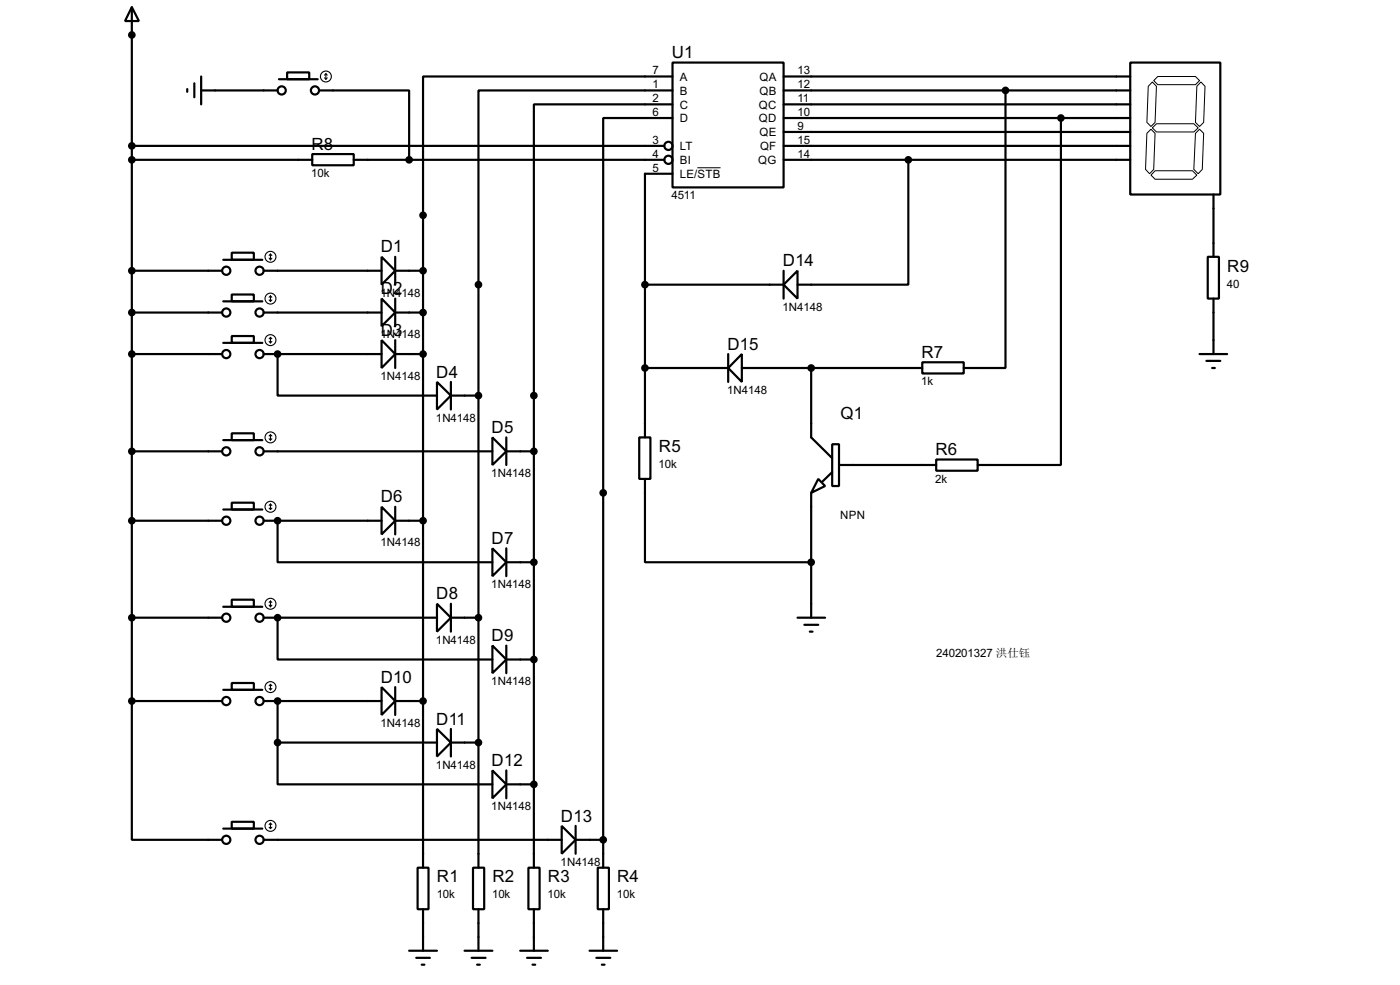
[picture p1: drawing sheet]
<svg xmlns="http://www.w3.org/2000/svg" width="256mm" height="180mm" viewBox="0 0 256 180" stroke-linecap="round" stroke-linejoin="round" font-family="sans-serif">
<g fill="none" stroke="#000" stroke-width=".4">
<path d="M24.2 1.3l1.3 2.6h-2.6zM24.2 1.3v127M34.3 16.3v.5M35.6 15.3v2.5M36.9 16.6h14M36.9 14v5.1M51.1 14.5h7.1M52.6 13.3h4.1v1.2h-4.1zM58.5 16.6h16.5v12.7M123.2 11.5h20.4v22.8h-20.4zM123.2 14h-45.7v144.8M123.2 16.6h-35.5v142.2"/>
<path d="M123.2 19.1h-25.4v139.7M143.6 14h63.5M143.6 19.1h63.5M143.6 16.6h63.5M184.2 16.6v50.8h-7.6M207.1 11.5h16.5v24.1h-16.5zM24.2 26.7h97.5M24.2 29.3h33M57.2 28.2h7.6v2.1h-7.6zM64.8 29.3h56.9M123.2 21.6h-12.7v137.2M123.2 31.8h-5v48.3"/>
<path d="M143.6 24.2h63.5M143.6 26.7h63.5M143.6 29.3h63.5M143.6 21.6h63.5M166.4 29.3v22.8h-20.3M194.4 21.6v63.5h-15.3M222.3 35.6v11.4M24.2 57.2h16.5M24.2 49.6h16.5M40.9 47.6h7.2M40.9 55.2h7.2M42.5 46.3h4v1.3h-4z"/>
<path d="M42.5 53.9h4v1.3h-4zM48.3 57.2h21.6M48.3 49.6h21.6M69.9 47l2.5 2.6-2.5 2.5zM69.9 54.7l2.5 2.5-2.5 2.5zM72.4 57.2h5.1M72.4 49.6h5.1M72.4 47v5.1M72.4 54.7v5M118.2 52.1h25.4M143.6 49.6v5.1M146.1 49.6v5.1l-2.5-2.6z"/>
<path d="M221.3 47h2v7.7h-2zM222.3 54.7v10.1M24.2 64.8h16.5M40.9 62.8h7.2M42.5 61.5h4v1.3h-4zM42.5 79.3h4v1.3h-4zM48.3 64.8h21.6M50.9 64.8v7.6h29.2M69.9 62.3l2.5 2.5-2.5 2.6zM72.4 64.8h5.1M72.4 62.3v5.1M80.1 69.9l2.5 2.5-2.5 2.6z"/>
<path d="M82.6 72.4h5.1M82.6 69.9v5.1M118.2 67.4h15.2M133.4 64.8v5.1M135.9 64.8v5.1l-2.5-2.5zM135.9 67.4h33.1M148.6 67.4v12.7l3.9 3.8M169 66.3h7.6v2.1h-7.6zM219.8 64.8h5M221 66.1h2.6M222.1 67.4h.5M24.2 82.6h16.5"/>
<path d="M24.2 95.3h16.5M40.9 80.6h7.2M40.9 93.3h7.2M42.5 92h4v1.3h-4zM48.3 82.6h41.9M48.3 95.3h21.6M50.9 95.3v7.6h39.3M69.9 92.8l2.5 2.5-2.5 2.5zM72.4 95.3h5.1M72.4 92.8v5M90.2 80.1l2.6 2.5-2.6 2.5zM92.8 82.6h5"/>
<path d="M92.8 80.1v5M117.1 80.1h2.1v7.6h-2.1zM118.2 87.7v15.2h30.4M148.6 90.2v22.9M149.9 87.7l1.3 1.3-2.6 1.2zM152.5 81.3h1.2v7.7h-1.2zM152.5 86.4l-1.8 1.8M153.7 85.1h17.8M171.5 84.1h7.6v2.1h-7.6zM24.2 113.1h16.5M40.9 111.1h7.2M42.5 109.8h4v1.3h-4z"/>
<path d="M48.3 113.1h31.8M50.9 113.1v7.6h39.3M80.1 110.5l2.5 2.6-2.5 2.5zM82.6 113.1h5.1M82.6 110.5v5.1M90.2 100.4l2.6 2.5-2.6 2.6zM90.2 118.2l2.6 2.5-2.6 2.5zM92.8 102.9h5M92.8 100.4v5.1M92.8 118.2v5M146.1 113.1h5.1M147.4 114.4h2.5"/>
<path d="M148.4 115.6h.5M24.2 128.3v25.4h16.5M24.2 128.3h16.5M40.9 126.3h7.2M42.5 125h4v1.3h-4zM48.3 128.3h21.6M50.9 135.9v7.7h39.3M50.9 128.3v7.6M50.9 135.9h29.2M69.9 125.8l2.5 2.5-2.5 2.6zM72.4 128.3h5.1M72.4 125.8v5.1"/>
<path d="M80.1 133.4l2.5 2.5-2.5 2.6zM82.6 135.9h5.1M82.6 133.4v5.1M92.8 120.7h5M40.9 151.7h7.2M42.5 150.4h4v1.3h-4zM48.3 153.7h54.6M76.5 158.8h2v7.6h-2zM86.7 158.8h2v7.6h-2zM90.2 141l2.6 2.6-2.6 2.5zM92.8 143.6h5M92.8 141v5.1"/>
<path d="M96.8 158.8h2.1v7.6h-2.1zM102.9 151.2l2.6 2.5-2.6 2.6zM105.5 153.7h5M105.5 151.2v5.1M109.5 158.8h2.1v7.6h-2.1zM75 174h5.1M76.3 175.3h2.5M77.3 176.6h.5M77.5 166.4v7.6M85.1 174h5.1M86.4 175.3h2.6M87.4 176.6h.5"/>
<path d="M87.7 166.4v7.6M95.3 174h5.1M96.6 175.3h2.5M97.6 176.6h.5M97.8 166.4v7.6M108 174h5.1M109.3 175.3h2.5M110.3 176.6h.5M110.5 166.4v7.6"/>
<circle cx="51.6" cy="16.6" r=".75"/>
<circle cx="57.7" cy="16.6" r=".75"/>
<circle cx="122.4" cy="29.3" r=".75"/>
<circle cx="122.4" cy="26.7" r=".75"/>
<circle cx="41.4" cy="57.2" r=".75"/>
<circle cx="41.4" cy="49.6" r=".75"/>
<circle cx="47.5" cy="57.2" r=".75"/>
<circle cx="47.5" cy="49.6" r=".75"/>
<circle cx="41.4" cy="64.8" r=".75"/>
<circle cx="47.5" cy="64.8" r=".75"/>
<circle cx="41.4" cy="82.6" r=".75"/>
<circle cx="41.4" cy="95.3" r=".75"/>
<circle cx="47.5" cy="95.3" r=".75"/>
<circle cx="47.5" cy="82.6" r=".75"/>
<circle cx="41.4" cy="113.1" r=".75"/>
<circle cx="47.5" cy="113.1" r=".75"/>
<circle cx="41.4" cy="128.3" r=".75"/>
<circle cx="47.5" cy="128.3" r=".75"/>
<circle cx="41.4" cy="153.7" r=".75"/>
<circle cx="47.5" cy="153.7" r=".75"/>
</g>
<g fill="#000">
<circle cx="24.2" cy="6.4" r=".2"/>
<circle cx="50.9" cy="64.8" r=".2"/>
<circle cx="50.9" cy="95.3" r=".2"/>
<circle cx="50.9" cy="113.1" r=".2"/>
<circle cx="50.9" cy="128.3" r=".2"/>
</g>
<path d="M211.1 15l.8 .8-.3 6.6-.7 .8-.8-.8 .3-6.6zM211.4 14.8l.7-.8h6.9l.8 .8-.8 .7h-6.9zM220 15l.8 .8-.3 6.6-.7 .8-.8-.8 .3-6.6zM127.8 30.7h4.2M210.1 24.4l.8-.7 .7 .7-.2 6.6-.8 .8-.7-.8zM211.1 23.4l.8-.7h6.8l.8 .7-.8 .8h-6.8zM211.6 31.3h6.9l.8 .8-.8 .7h-6.9l-.7-.7zM219 24.4l.8-.7 .7 .7-.2 6.6-.8 .8-.8-.8z" fill="none" stroke="#000" stroke-width=".18"/>
<g fill="none" stroke="#000" stroke-width=".2">
<path d="M59.5 14.3l.2 .2M59.7 13.5v1M59.7 13.5l-.2 .3M59.7 13.5l.3 .3M60 14.3l-.3 .2M49.3 47.3l.3 .3M49.3 54.9l.3 .3M49.6 46.5v1.1M49.6 54.2v1M49.6 46.5l-.3 .3M49.6 46.5l.2 .3M49.6 54.2l-.3 .2"/>
<path d="M49.6 54.2l.2 .2M49.8 47.3l-.2 .3M49.8 54.9l-.2 .3M49.3 62.5l.3 .3M49.6 61.8v1M49.6 79.6v1M49.6 61.8l-.3 .2M49.6 61.8l.2 .2M49.6 79.6l-.3 .2M49.6 79.6l.2 .2M49.8 62.5l-.2 .3M49.3 80.3l.3 .3"/>
<path d="M49.3 93l.3 .3M49.6 92.3v1M49.6 92.3l-.3 .2M49.6 92.3l.2 .2M49.8 80.3l-.2 .3M49.8 93l-.2 .3M49.3 110.8l.3 .3M49.6 110v1.1M49.6 110l-.3 .3M49.6 110l.2 .3M49.8 110.8l-.2 .3M49.3 126l.3 .3"/>
<path d="M49.6 125.3v1M49.6 125.3l-.3 .2M49.6 125.3l.2 .2M49.8 126l-.2 .3M49.3 151.4l.3 .3M49.6 150.7v1M49.6 150.7l-.3 .2M49.6 150.7l.2 .2M49.8 151.4l-.2 .3"/>
<circle cx="59.7" cy="14" r="1"/>
<circle cx="49.5" cy="47" r="1"/>
<circle cx="49.5" cy="54.7" r="1"/>
<circle cx="49.5" cy="62.3" r="1"/>
<circle cx="49.5" cy="92.8" r="1"/>
<circle cx="49.5" cy="80.1" r="1"/>
<circle cx="49.5" cy="110.5" r="1"/>
<circle cx="49.5" cy="125.8" r="1"/>
<circle cx="49.5" cy="151.2" r="1"/>
</g>
<g fill="#000" stroke="#000" stroke-width=".4">
<circle cx="24.1" cy="6.4" r=".5"/>
<circle cx="184.2" cy="16.6" r=".5"/>
<circle cx="24.1" cy="29.3" r=".5"/>
<circle cx="24.1" cy="26.7" r=".5"/>
<circle cx="74.9" cy="29.3" r=".5"/>
<circle cx="77.5" cy="39.4" r=".5"/>
<circle cx="166.4" cy="29.3" r=".5"/>
<circle cx="194.3" cy="21.6" r=".5"/>
<circle cx="24.1" cy="49.6" r=".5"/>
<circle cx="24.1" cy="57.2" r=".5"/>
<circle cx="77.5" cy="49.6" r=".5"/>
<circle cx="77.5" cy="57.2" r=".5"/>
<circle cx="87.6" cy="52.1" r=".5"/>
<circle cx="118.1" cy="52.1" r=".5"/>
<circle cx="24.1" cy="64.8" r=".5"/>
<circle cx="50.8" cy="64.8" r=".5"/>
<circle cx="77.5" cy="64.8" r=".5"/>
<circle cx="87.6" cy="72.4" r=".5"/>
<circle cx="97.8" cy="72.4" r=".5"/>
<circle cx="118.1" cy="67.4" r=".5"/>
<circle cx="148.6" cy="67.4" r=".5"/>
<circle cx="24.1" cy="95.3" r=".5"/>
<circle cx="24.1" cy="82.6" r=".5"/>
<circle cx="50.8" cy="95.3" r=".5"/>
<circle cx="77.5" cy="95.3" r=".5"/>
<circle cx="97.8" cy="82.6" r=".5"/>
<circle cx="110.5" cy="90.2" r=".5"/>
<circle cx="24.1" cy="113.1" r=".5"/>
<circle cx="50.8" cy="113.1" r=".5"/>
<circle cx="87.6" cy="113.1" r=".5"/>
<circle cx="97.8" cy="102.9" r=".5"/>
<circle cx="148.6" cy="102.9" r=".5"/>
<circle cx="24.1" cy="128.3" r=".5"/>
<circle cx="50.8" cy="128.3" r=".5"/>
<circle cx="50.8" cy="135.9" r=".5"/>
<circle cx="77.5" cy="128.3" r=".5"/>
<circle cx="87.6" cy="135.9" r=".5"/>
<circle cx="97.8" cy="120.7" r=".5"/>
<circle cx="97.8" cy="143.6" r=".5"/>
<circle cx="110.5" cy="153.7" r=".5"/>
</g>
<g font-size="3.5">
<text x="123.1" y="10.6">U1</text>
<text x="57.1" y="27.4">R8</text>
<text x="69.8" y="46.2">D1</text>
<text x="69.8" y="53.9">D2</text>
<text x="143.4" y="48.7">D14</text>
<text x="224.8" y="49.7">R9</text>
<text x="69.8" y="61.4">D3</text>
<text x="133.3" y="64">D15</text>
<text x="168.8" y="65.5">R7</text>
<text x="79.9" y="69.1">D4</text>
<text x="154" y="76.7">Q1</text>
<text x="90.1" y="79.3">D5</text>
<text x="120.7" y="82.8">R5</text>
<text x="171.4" y="83.3">R6</text>
<text x="69.8" y="92">D6</text>
<text x="90.1" y="99.6">D7</text>
<text x="79.9" y="109.7">D8</text>
<text x="90.1" y="117.4">D9</text>
<text x="69.8" y="125">D10</text>
<text x="79.9" y="132.6">D11</text>
<text x="90.1" y="140.2">D12</text>
<text x="102.8" y="150.4">D13</text>
<text x="80.1" y="161.5">R1</text>
<text x="90.2" y="161.5">R2</text>
<text x="100.4" y="161.5">R3</text>
<text x="113.1" y="161.5">R4</text>
</g>
<g font-size="2.4">
<text x="119.6" y="13.6">7</text>
<text x="119.6" y="16.2">1</text>
<text x="124.5" y="14.8">A</text>
<text x="124.5" y="17.3">B</text>
<text x="139.1" y="14.8">QA</text>
<text x="139.1" y="17.3">QB</text>
<text x="146.1" y="13.6">13</text>
<text x="146.1" y="16.2">12</text>
<text x="119.6" y="18.7">2</text>
<text x="119.6" y="21.2">6</text>
<text x="124.5" y="19.9">C</text>
<text x="124.5" y="22.4">D</text>
<text x="139" y="19.9">QC</text>
<text x="139" y="22.4">QD</text>
<text x="146.1" y="18.7">11</text>
<text x="146.1" y="21.2">10</text>
<text x="146.1" y="23.8">9</text>
<text x="119.6" y="26.3">3</text>
<text x="119.6" y="28.9">4</text>
<text x="124.5" y="27.5">LT</text>
<text x="139.1" y="25">QE</text>
<text x="139.2" y="27.5">QF</text>
<text x="146.1" y="26.3">15</text>
<text x="146.1" y="28.9">14</text>
<text x="57" y="32.5">10k</text>
<text x="119.6" y="31.4">5</text>
<text x="124.5" y="30">BI</text>
<text x="124.5" y="32.6">LE/STB</text>
<text x="138.9" y="30">QG</text>
<text x="123" y="36.5">4511</text>
<text x="224.8" y="52.6">40</text>
<text x="69.7" y="54.3">1N4148</text>
<text x="143.4" y="56.8">1N4148</text>
<text x="69.7" y="61.9">1N4148</text>
<text x="69.7" y="69.5">1N4148</text>
<text x="168.8" y="70.6">1k</text>
<text x="79.9" y="77.2">1N4148</text>
<text x="133.2" y="72.1">1N4148</text>
<text x="90" y="87.3">1N4148</text>
<text x="120.7" y="85.7">10k</text>
<text x="171.3" y="88.4">2k</text>
<text x="153.9" y="95">NPN</text>
<text x="69.7" y="100">1N4148</text>
<text x="90" y="107.7">1N4148</text>
<text x="79.9" y="117.8">1N4148</text>
<text x="90" y="125.4">1N4148</text>
<text x="171.5" y="120.2">240201327 洪仕钰</text>
<text x="69.7" y="133.1">1N4148</text>
<text x="79.9" y="140.7">1N4148</text>
<text x="90" y="148.3">1N4148</text>
<text x="102.7" y="158.5">1N4148</text>
<text x="80" y="164.4">10k</text>
<text x="90.2" y="164.4">10k</text>
<text x="100.3" y="164.4">10k</text>
<text x="113" y="164.4">10k</text>
</g>
</svg>
